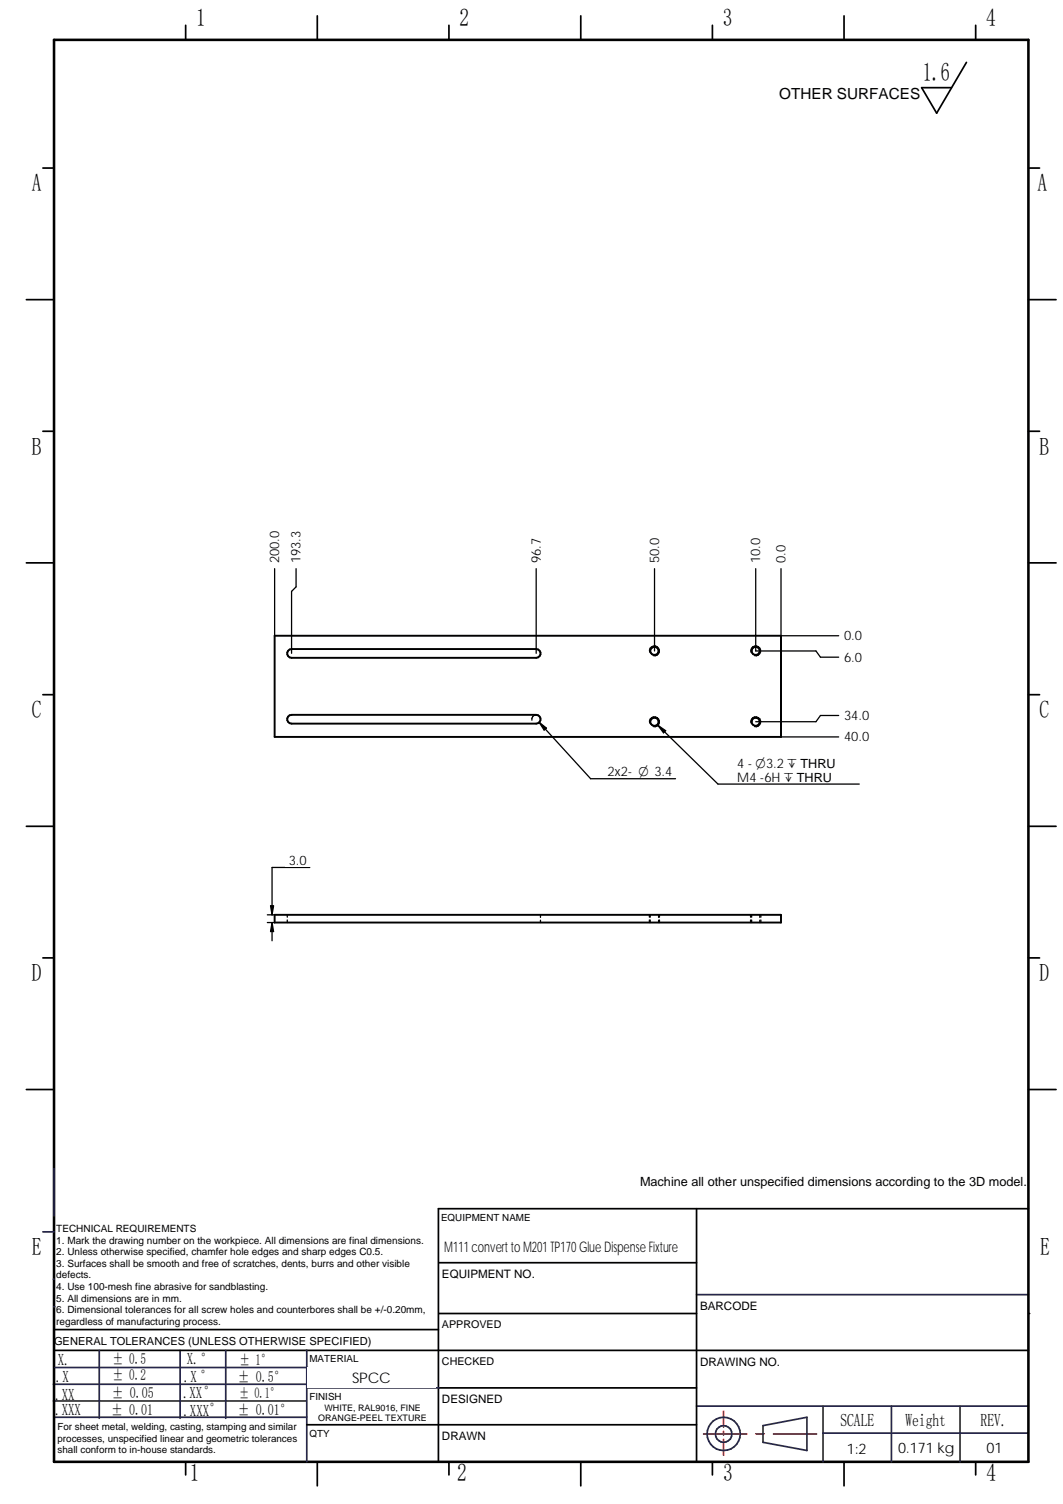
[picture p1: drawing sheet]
<svg xmlns="http://www.w3.org/2000/svg" width="210mm" height="297mm" viewBox="0 0 210 297" stroke-linecap="round" stroke-linejoin="round" font-family="sans-serif">
<g fill="none" stroke="#26264c" stroke-width=".34">
<path d="M8.5 243.3h2.2M10.5 252.6h.2M137.5 255.7h65.6M10.5 276.7h50M10.5 273.4h50M10.8 279.9h49.8M10.8 270.1h50M35.6 266.7v13.4M60.6 266.7v22M60.7 274.1h26M137.5 277.7h65.6M162.5 277.7v11"/>
<path d="M176 277.7v11M189.6 277.7v11M150.7 281.6l8.6-1.7v6.6l-8.6-1.6zM162.5 283h40.5"/>
</g>
<g fill="none" stroke="#000" stroke-width=".34">
<path d="M36.7 5v2.9M88.6 5v2.9M140.7 5v2.9M192.7 5v2.9M8.5 33.2h2.2M203.1 33.2h2.2M5.2 59.2h5.5M203.1 59.2h5.4M8.5 85.2h2.2M203.1 85.2h2.2M5.2 111.2h5.5M203.1 111.2h5.4"/>
<path d="M8.5 137.2h2.2M203.1 137.2h2.2M5.2 163.2h5.5M203.1 163.2h5.4M8.5 189.2h2.2M203.1 189.2h2.2M5.2 215.2h5.5M203.1 215.2h5.4M86.6 238.7v50M10.7 266.7h192.4M10.7 262.6h75.9M86.7 274.1h50.8"/>
<path d="M36.7 288.7v2.6M62.7 288.7v4.8M88.6 288.7v2.6M114.7 288.7v4.8M140.7 288.7v2.6M166.7 288.7v4.8M192.7 288.7v2.6"/>
</g>
<path d="M10.7 7.9h192.4v280.8h-192.4z" fill="none" stroke="#000" stroke-width=".51"/>
<path d="M142.9 278.7v3.2M138.9 283.2h8.5M142.9 282.7v.7M142.9 284.3v3.1M149.2 283.2h1.7M152.7 283.2h8.5" fill="none" stroke="#f00" stroke-width=".34"/>
<circle cx="10.6" cy="258.1" r=".17" fill="#26264c"/>
<g fill="none" stroke="#26264c" stroke-width=".34">
<path d="M10.7 230.8v9.4M19.6 266.7v13.4M44.6 266.7v13.4M60.5 266.7h.1"/>
<circle cx="142.9" cy="283.2" r="3.3"/>
<circle cx="142.9" cy="283.2" r="1.63"/>
</g>
<path d="M190.8 12.3l-5.8 10.1-3-5.1h5.9M86.6 238.7h116.5M86.7 259.4h50.8M86.7 249.4h50.8M86.6 281.4h50.9" fill="none" stroke="#000" stroke-width=".34"/>
<circle cx="203.1" cy="259.4" r=".17" fill="#000"/>
<g fill="#fff">
<path d="M137.9 271.4h64.4v6.1h-64.4z"/>
<path d="M189.9 283.9h13v4h-13z"/>
<path d="M86.9 254.9h50.2v4h-50.2z"/>
<path d="M60.7 270h25.3v4h-25.3z"/>
<path d="M87 244.3h50v4h-50z"/>
<path d="M60.8 277.1h25.2v4h-25.2z"/>
<path d="M176.4 284.1h13v4h-13z"/>
<path d="M162.7 284.1h13v4h-13z"/>
<path d="M137.9 260.4h64.5v6h-64.5z"/>
</g>
<path d="M62.7 3.1v4.8M114.7 3.1v4.8M166.7 3.1v4.8M137.5 238.7v50M60.6 281.4h26" fill="none" stroke="#000" stroke-width=".34"/>
<path d="M101.6 283.2h25.3v4h-25.3z" fill="#fff"/>
<g fill="none" stroke="#000" stroke-width=".38">
<path d="M54.2 125.6h100v19.9h-100zM56.9 128.5l.7-.3h48.3a.87 .87 0 0 1 .8 .9 .87 .87 0 0 1-.8 .8h-48.3a.87 .87 0 0 1-.8-.5 .87 .87 0 0 1 .1-.9zM56.9 141.5l.7-.3h48.3a.87 .87 0 0 1 .8 .8 .87 .87 0 0 1-.8 .9h-48.3a.87 .87 0 0 1-.8-.5 .87 .87 0 0 1 .1-.9zM54.2 180.7h100v1.5h-100z"/>
<circle cx="129.2" cy="128.6" r=".8"/>
<circle cx="149.2" cy="128.5" r=".8"/>
<circle cx="129.2" cy="142.5" r=".82"/>
<circle cx="149.2" cy="142.5" r=".81"/>
</g>
<g fill="none" stroke="#000" stroke-width=".25">
<path d="M154.2 112.3v33.2M56.7 180.7v.4M56.7 181.7v.5M106.7 180.7v.5M106.7 181.7v.5M128.2 180.7v.4M128.2 181.7v.5M128.4 180.7v.4M128.4 181.7v.5M130 180.7v.5M130 181.7v.5M130.2 180.7v.4"/>
<path d="M130.2 181.7v.5M148.2 180.7v.4M148.2 181.7v.5M148.4 180.7v.4M148.4 181.7v.5M150 180.7v.5M150 181.7v.5M150.2 180.7v.4M150.2 181.7v.5"/>
</g>
<path d="M128.3 128.8a.99 .99 0 0 1 .8-1.3 .99 .99 0 0 1 1.1 1.1 .99 .99 0 0 1-1.2 .9M148.3 128.8a.99 .99 0 0 1 .8-1.3 .99 .99 0 0 1 1.1 1.1 .99 .99 0 0 1-1.2 .9M128.3 142.8a.99 .99 0 0 1 .9-1.2 .99 .99 0 0 1 1 1 .99 .99 0 0 1-1.2 .9M148.3 142.8a.99 .99 0 0 1 .8-1.2 .99 .99 0 0 1 1.1 1 .99 .99 0 0 1-1.2 .9" fill="none" stroke="#000" stroke-width=".21"/>
<path d="M153 107.1h2.4v4.7h-2.4z" fill="#fff"/>
<path d="M149.2 112.3v16.3" fill="none" stroke="#000" stroke-width=".25"/>
<path d="M148 105.7h2.5v6.1h-2.5z" fill="#fff"/>
<path d="M129.2 112.3v16.3" fill="none" stroke="#000" stroke-width=".25"/>
<path d="M128 105.7h2.4v6.1h-2.4z" fill="#fff"/>
<path d="M105.9 112.3v16.7" fill="none" stroke="#000" stroke-width=".25"/>
<path d="M104.6 105.7h2.5v6.1h-2.5z" fill="#fff"/>
<path d="M57.6 116.8v12.2" fill="none" stroke="#000" stroke-width=".25"/>
<path d="M57.2 104.2h2.4v7.6h-2.4z" fill="#fff"/>
<path d="M54.2 112.3v13.3M58.5 112.3v3.6l-.9 .9" fill="none" stroke="#000" stroke-width=".25"/>
<path d="M53 104.2h2.5v7.6h-2.5z" fill="#fff"/>
<path d="M154.2 125.6h11.4" fill="none" stroke="#000" stroke-width=".25"/>
<path d="M166.1 124.3h4.8v2.4h-4.8z" fill="#fff"/>
<path d="M149.2 128.6h11.9" fill="none" stroke="#000" stroke-width=".25"/>
<path d="M166.1 128.6h4.8v2.4h-4.8z" fill="#fff"/>
<path d="M161.1 128.6l.9 1.2h3.6M149.2 142.5h11.9" fill="none" stroke="#000" stroke-width=".25"/>
<path d="M166.1 140.1h6.2v2.4h-6.2z" fill="#fff"/>
<path d="M154.2 145.5h11.4M165.6 141.3h-3.6l-.9 1.2" fill="none" stroke="#000" stroke-width=".25"/>
<path d="M166.1 144.4h6.2v2.4h-6.2z" fill="#fff"/>
<path d="M141.8 154.9h27.9" fill="none" stroke="#000" stroke-width=".25"/>
<path d="M144.5 149.6h25.2v5.1h-25.2z" fill="#fff"/>
<path d="M105.9 141.2a.88 .88 0 0 0-.9 1M116.6 153.8h16.8M129.9 143.3l1.5 1-.4 .4zM129.9 143.3l11.9 11.6" fill="none" stroke="#000" stroke-width=".25"/>
<path d="M129.9 143.3l1.5 1-.4 .4z" fill="#000"/>
<path d="M119.3 151.2h14.1v2.5h-14.1z" fill="#fff"/>
<path d="M106.5 142.7l10.1 11.1M106.5 142.7l1.4 1.1-.5 .4zM53.7 171.3h7.5M52.8 182.2h1.4M52.8 180.7h1.4" fill="none" stroke="#000" stroke-width=".25"/>
<path d="M106.5 142.7l1.4 1.1-.5 .4z" fill="#000"/>
<path d="M56.4 168.8h4.8v2.4h-4.8z" fill="#fff"/>
<path d="M53.4 178.9h.6l-.3 1.8zM53.7 171.3v9.4M53.7 182.2v3.6M53.7 182.2l.3 1.8h-.6z" fill="none" stroke="#000" stroke-width=".25"/>
<path d="M53.4 178.9h.6l-.3 1.8zM53.7 182.2l.3 1.8h-.6z" fill="#000"/>
<text font-size="5.1" x="182.2" y="16">1.6</text>
<g font-size="4.9">
<text x="38.7" y="5.2">1</text>
<text x="90.8" y="5.2">2</text>
<text x="142.7" y="5.2">3</text>
<text x="194.7" y="5.2">4</text>
<text x="6.3" y="37.8">A</text>
<text x="204.9" y="37.8">A</text>
<text x="6.3" y="89.8">B</text>
<text x="205.2" y="89.8">B</text>
<text x="6.3" y="141.8">C</text>
<text x="205.2" y="141.8">C</text>
<text x="6.3" y="193.8">D</text>
<text x="205.2" y="193.8">D</text>
<text x="6.3" y="247.9">E</text>
<text x="205.4" y="247.9">E</text>
<text x="37.5" y="292.5">1</text>
<text x="90.3" y="292.5">2</text>
<text x="142.8" y="292.5">3</text>
<text x="194.8" y="292.5">4</text>
</g>
<g font-size="3.6">
<text x="165.9" y="281.6">SCALE</text>
<text x="178.8" y="281.6">Weight</text>
<text x="193.6" y="281.6">REV.</text>
</g>
<g font-size="3.3">
<text x="11.4" y="269.7">X.</text>
<text x="36.9" y="269.4">X.°</text>
<text x="11" y="272.9">.X</text>
<text x="36.3" y="273">.X °</text>
<text x="10.9" y="276.4">.XX</text>
<text x="10.9" y="279.5">.XXX</text>
<text x="36.2" y="276">.XX°</text>
<text x="36.2" y="279.7">.XXX°</text>
</g>
<g font-size="3">
<text x="153.9" y="19.6">OTHER SURFACES</text>
<text x="22.2" y="269.3">± 0.5</text>
<text x="47.3" y="269.5">± 1°</text>
<text x="22.2" y="272.5">± 0.2</text>
<text x="47" y="273">± 0.5°</text>
<text x="22" y="279.4">± 0.01</text>
<text x="22.1" y="276.2">± 0.05</text>
<text x="46.9" y="279.4">± 0.01°</text>
</g>
<g font-size="2.9">
<text x="87.7" y="247.4">M111 convert to M201 TP170 Glue Dispense Fixture</text>
<text x="69.6" y="273">SPCC</text>
<text x="47.2" y="276.2">± 0.1°</text>
<text x="167.2" y="287.1">1:2</text>
<text x="177.3" y="287.1">0.171 kg</text>
<text x="194.8" y="286.9">01</text>
</g>
<g font-size="2.6">
<text x="55.1" y="111.2" transform="rotate(-90 55.1 111.2)">200.0</text>
<text x="59.4" y="111.2" transform="rotate(-90 59.4 111.2)">193.3</text>
<text x="106.8" y="111.2" transform="rotate(-90 106.8 111.2)">96.7</text>
<text x="130.1" y="111.2" transform="rotate(-90 130.1 111.2)">50.0</text>
<text x="150.1" y="111.2" transform="rotate(-90 150.1 111.2)">10.0</text>
<text x="155.1" y="111.2" transform="rotate(-90 155.1 111.2)">0.0</text>
<text x="166.7" y="126.4">0.0</text>
<text x="166.7" y="130.7">6.0</text>
<text x="166.7" y="142.2">34.0</text>
<text x="166.7" y="146.4">40.0</text>
<text x="120" y="153.3">2x2- O 3.4</text>
<text x="145.5" y="154.5">M4 -6H ` THRU</text>
<text x="145.5" y="151.7">4 - O3.2` THRU</text>
<text x="57" y="170.9">3.0</text>
</g>
<text font-size="2.5" x="126.4" y="234.2">Machine all other unspecified dimensions according to the 3D model.</text>
<g font-size="2.3">
<text x="87.3" y="252.4">EQUIPMENT NO.</text>
<text x="138.2" y="258.7">BARCODE</text>
<text x="138.2" y="269.7">DRAWING NO.</text>
<text x="87.3" y="277.1">DESIGNED</text>
<text x="87.3" y="284.4">DRAWN</text>
</g>
<text font-size="2.2" x="10.7" y="265.6">GENERAL TOLERANCES (UNLESS OTHERWISE SPECIFIED)</text>
<g font-size="2.1">
<text x="87.3" y="262.3">APPROVED</text>
<text x="87.3" y="269.5">CHECKED</text>
</g>
<g font-size="2">
<text x="11.1" y="243.3">TECHNICAL REQUIREMENTS</text>
<text x="11.1" y="245.6">1. Mark the drawing number on the workpiece. All dimensions are final dimensions.</text>
<text x="11.1" y="247.9">2. Unless otherwise specified, chamfer hole edges and sharp edges C0.5.</text>
<text x="11.1" y="250.2">3. Surfaces shall be smooth and free of scratches, dents, burrs and other visible</text>
<text x="11.1" y="252.5">defects.</text>
<text x="11.1" y="254.8">4. Use 100-mesh fine abrasive for sandblasting.</text>
<text x="11.1" y="257.1">5. All dimensions are in mm.</text>
<text x="11.1" y="259.4">6. Dimensional tolerances for all screw holes and counterbores shall be +/-0.20mm,</text>
<text x="11.1" y="261.6">regardless of manufacturing process.</text>
</g>
<g font-size="1.9">
<text x="87.1" y="241.1">EQUIPMENT NAME</text>
<text x="61.1" y="269">MATERIAL</text>
<text x="61.1" y="276.4">FINISH</text>
<text x="11.4" y="282.5">For sheet metal, welding, casting, stamping and similar</text>
<text x="11.4" y="284.7">processes, unspecified linear and geometric tolerances</text>
<text x="11.4" y="287">shall conform to in-house standards.</text>
<text x="61.1" y="283.7">QTY</text>
</g>
<g font-size="1.8">
<text x="62.8" y="280.7">ORANGE-PEEL TEXTURE</text>
<text x="64.1" y="278.6">WHITE, RAL9016, FINE</text>
</g>
</svg>
